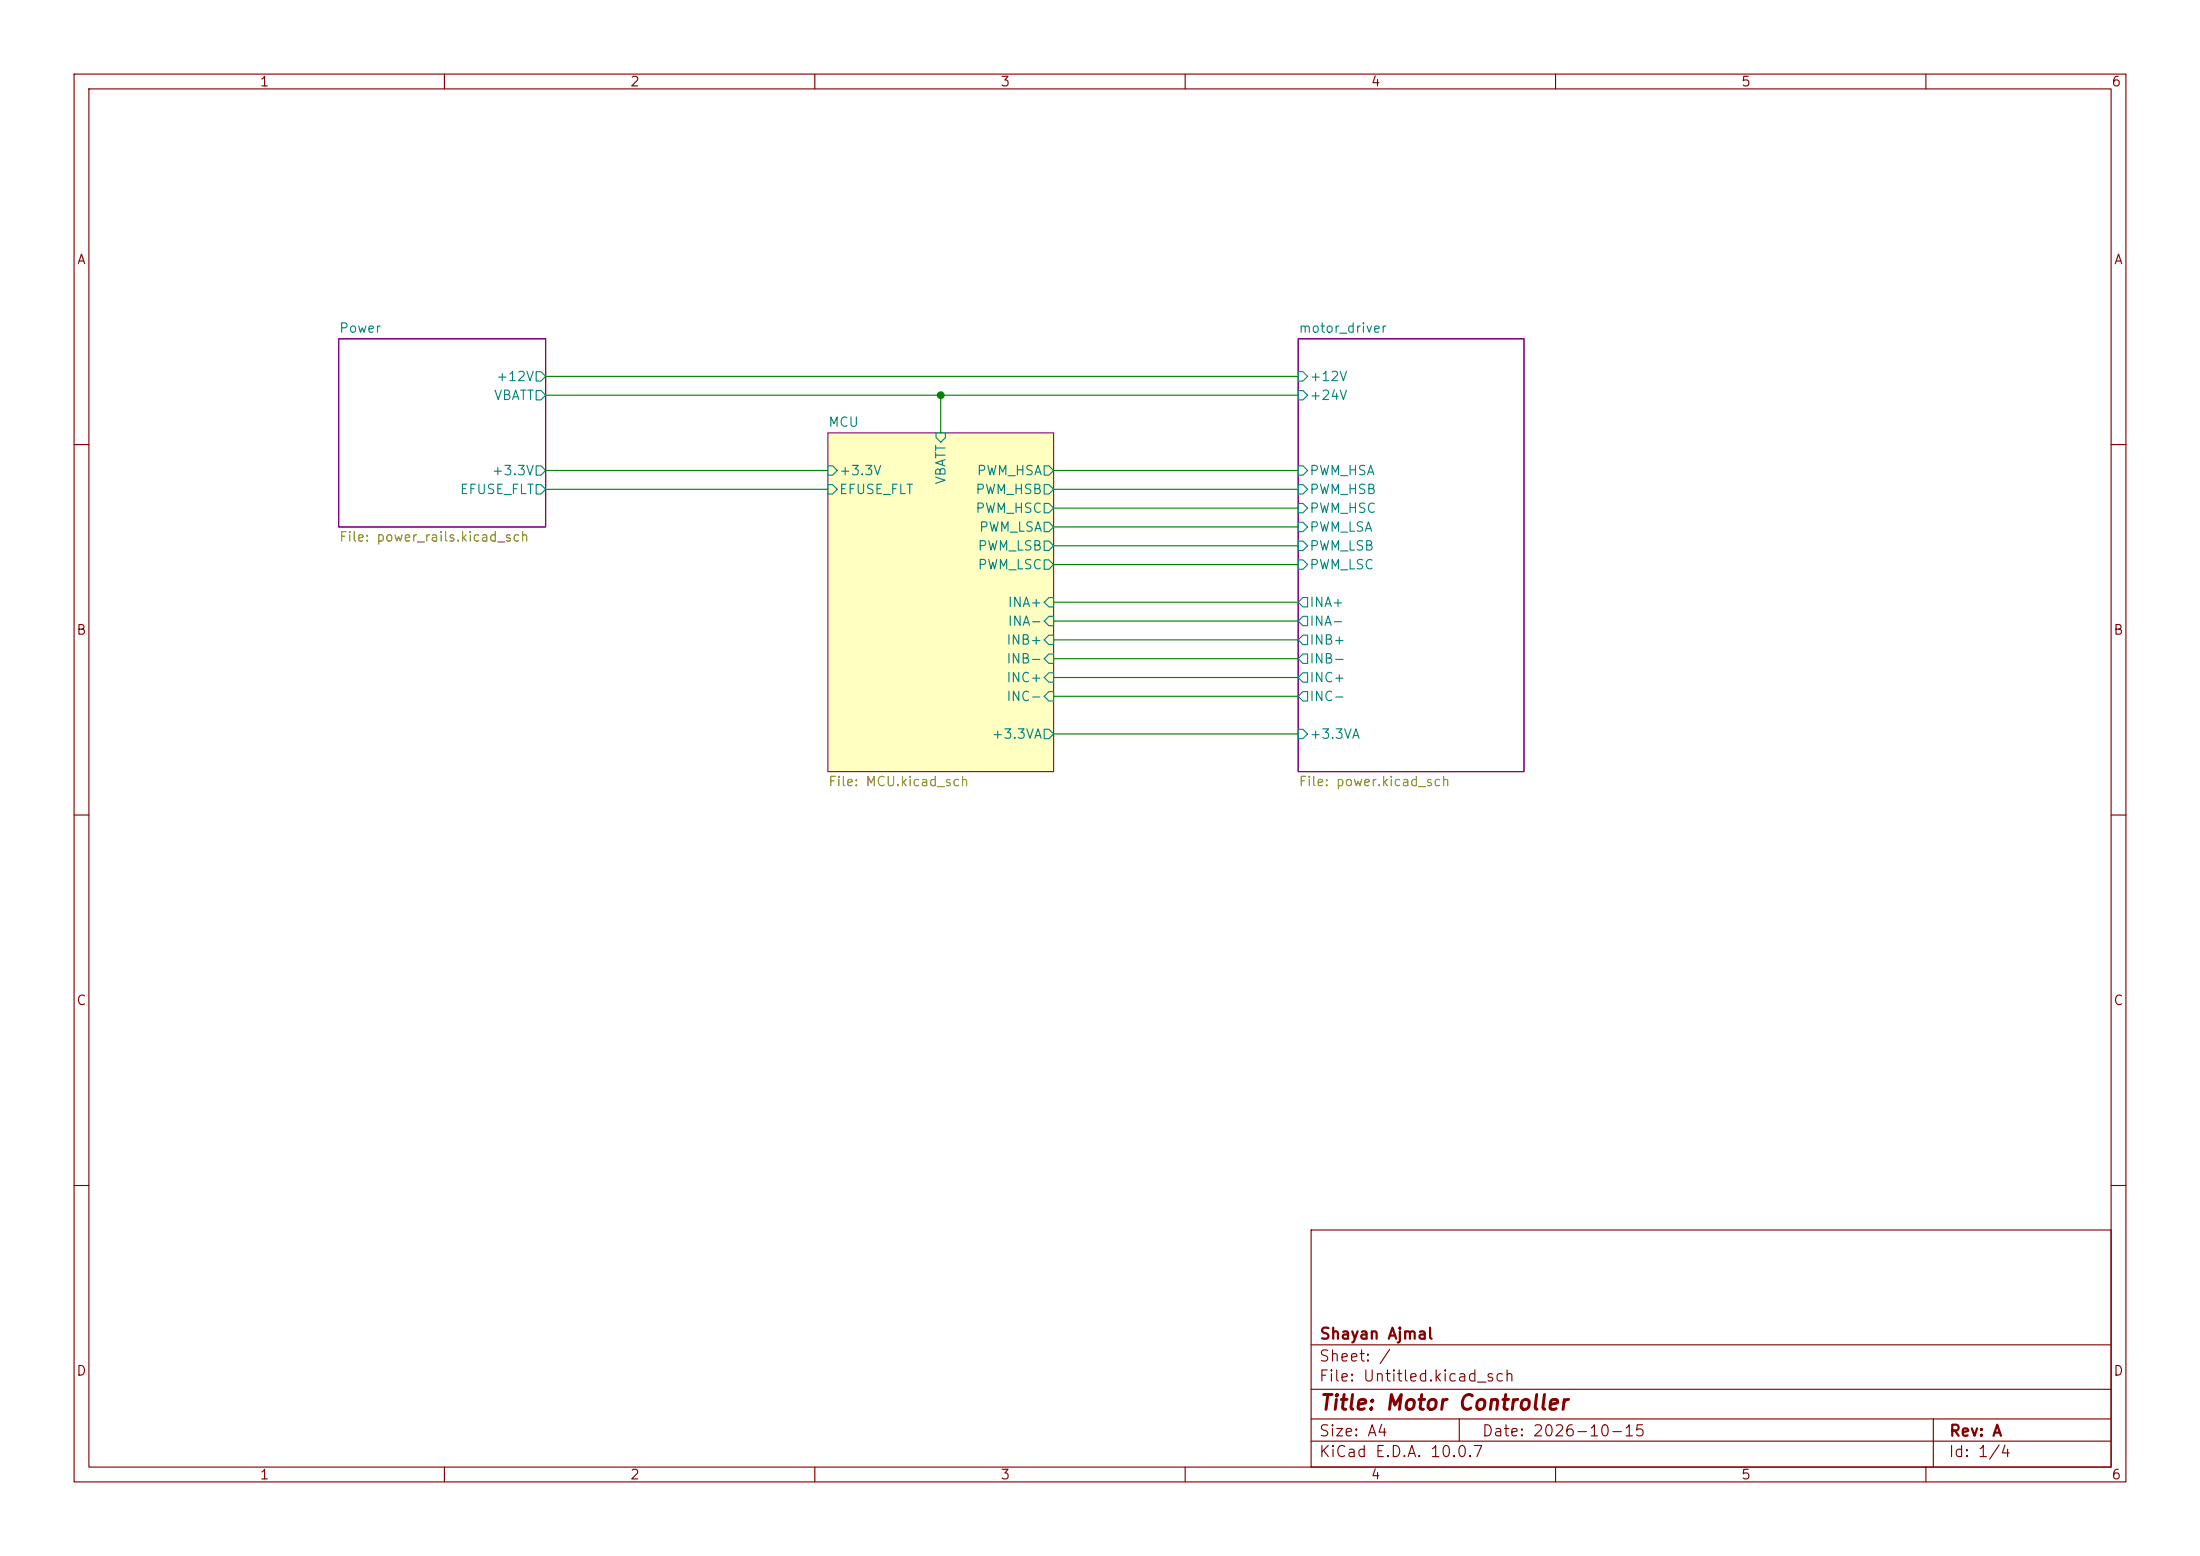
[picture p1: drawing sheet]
<svg xmlns="http://www.w3.org/2000/svg" width="297mm" height="210mm" viewBox="0 0 297 210" stroke-linecap="round" stroke-linejoin="round" font-family="sans-serif">
<g fill="none" stroke="#840000" stroke-width=".15">
<path d="M10 10h277v190h-277zM12 12h273v186h-273zM60 10v2M110 10v2M160 10v2M210 10v2M260 10v2M10 60h2M285 60h2M10 110h2M285 110h2M10 160h2"/>
<path d="M177 166h108v32h-108zM285 160h2M60 198v2M110 198v2M160 198v2M177 194.5h108M177 191.5h108M177 187.5h108M177 181.5h108M197 191.5v3M210 198v2M260 198v2"/>
<path d="M261 191.5v6.5"/>
</g>
<path d="M45.7 45.7h28v25.4h-28zM111.8 58.4h30.4v45.7h-30.4zM175.3 45.7h30.4v58.4h-30.4z" fill="none" stroke="#840084" stroke-width=".15"/>
<path d="M111.8 58.4h30.4v45.7h-30.4z" fill="#ffffc2" stroke="#ffffc2" stroke-width=".14"/>
<g fill="none" stroke="#008484" stroke-width=".15">
<path d="M72.4 50.2h.6l.7 .6-.7 .6h-.6zM72.4 52.7h.6l.7 .6-.7 .7h-.6zM126.4 58.4h1.2v.7l-.6 .6-.6-.6zM175.3 50.2h.6l.6 .6-.6 .6h-.6zM175.3 52.7h.6l.6 .6-.6 .7h-.6zM72.4 62.9h.6l.7 .6-.7 .6h-.6zM72.4 65.4h.6l.7 .6-.7 .7h-.6zM111.8 62.9h.6l.6 .6-.6 .6h-.6zM111.8 65.4h.6l.6 .6-.6 .7h-.6zM141 62.9h.6l.6 .6-.6 .6h-.6zM141 65.4h.6l.6 .6-.6 .7h-.6zM141 67.9h.6l.6 .7-.6 .6h-.6z"/>
<path d="M141 70.5h.6l.6 .6-.6 .7h-.6zM141 73h.6l.6 .7-.6 .6h-.6zM141 75.6h.6l.6 .6-.6 .6h-.6zM175.3 62.9h.6l.6 .6-.6 .6h-.6zM175.3 65.4h.6l.6 .6-.6 .7h-.6zM175.3 67.9h.6l.6 .7-.6 .6h-.6zM175.3 70.5h.6l.6 .6-.6 .7h-.6zM175.3 73h.6l.6 .7-.6 .6h-.6zM175.3 75.6h.6l.6 .6-.6 .6h-.6zM141 98.4h.6l.6 .7-.6 .6h-.6zM141.6 80.6h.6v1.3h-.6l-.6-.6zM141.6 83.2h.6v1.3h-.6l-.6-.7z"/>
<path d="M141.6 85.7h.6v1.3h-.6l-.6-.6zM141.6 88.3h.6v1.2h-.6l-.6-.6zM141.6 90.8h.6v1.3h-.6l-.6-.7zM141.6 93.3h.6v1.3h-.6l-.6-.6zM175.3 81.3l.6-.7h.6v1.3h-.6zM175.3 83.8l.6-.6h.6v1.3h-.6zM175.3 94l.6-.7h.6v1.3h-.6zM175.3 98.4h.6l.6 .7-.6 .6h-.6zM175.9 85.7h.6v1.3h-.6l-.6-.6zM175.9 88.3h.6v1.2h-.6l-.6-.6zM175.9 90.8h.6v1.3h-.6l-.6-.7z"/>
</g>
<g fill="none" stroke="#008400" stroke-width=".15">
<path d="M73.7 50.8h101.6M73.7 53.3h101.6M127 53.3v5.1M73.7 66h38.1M73.7 63.5h38.1M142.2 73.7h33.1M142.2 68.6h33.1M142.2 71.1h33.1M142.2 76.2h33.1M142.2 66h33.1M142.2 63.5h33.1M142.2 86.4h33.1"/>
<path d="M142.2 88.9h33.1M142.2 94h33.1M142.2 83.8h33.1M142.2 91.4h33.1M142.2 99.1h33.1M142.2 81.3h33.1"/>
</g>
<circle cx="127" cy="53.3" r=".46" fill="#008400" stroke="#008400" stroke-width=".14"/>
<text font-size="2" fill="#840000" x="178" y="190.8">Title: Motor Controller</text>
<g font-size="1.5" fill="#840000">
<text x="178" y="184.1">Sheet: /</text>
<text x="178" y="181.1">Shayan Ajmal</text>
<text x="178" y="186.8">File: Untitled.kicad_sch</text>
<text x="178" y="197">KiCad E.D.A. 10.0.7</text>
<text x="178" y="194.2">Size: A4</text>
<text x="200" y="194.2">Date: 2026-10-15</text>
<text x="263" y="197">Id: 1/4</text>
<text x="263" y="194.2">Rev: A</text>
</g>
<g font-size="1.3" fill="#840000">
<text x="35" y="12">1</text>
<text x="85" y="12">2</text>
<text x="135" y="12">3</text>
<text x="185" y="12">4</text>
<text x="235" y="12">5</text>
<text x="285" y="12">6</text>
<text x="10.3" y="36">A</text>
<text x="285.3" y="36">A</text>
<text x="10.2" y="86">B</text>
<text x="285.2" y="86">B</text>
<text x="10.2" y="136">C</text>
<text x="285.2" y="136">C</text>
<text x="10.2" y="186">D</text>
<text x="285.2" y="186">D</text>
<text x="35" y="200">1</text>
<text x="85" y="200">2</text>
<text x="135" y="200">3</text>
<text x="185" y="200">4</text>
<text x="235" y="200">5</text>
<text x="285" y="200">6</text>
</g>
<g font-size="1.3" fill="#008484">
<text x="45.7" y="45.2">Power</text>
<text x="175.2" y="45.2">motor_driver</text>
<text x="66.9" y="51.8">+12V</text>
<text x="176.7" y="51.8">+12V</text>
<text x="66.6" y="54.3">VBATT</text>
<text x="111.7" y="57.9">MCU</text>
<text x="176.7" y="54.3">+24V</text>
<text x="66.3" y="64.5">+3.3V</text>
<text x="113.2" y="64.5">+3.3V</text>
<text x="128" y="65.5" transform="rotate(-90 128 65.5)">VBATT</text>
<text x="131.8" y="64.5">PWM_HSA</text>
<text x="176.7" y="64.5">PWM_HSA</text>
<text x="62" y="67">EFUSE_FLT</text>
<text x="113.2" y="67">EFUSE_FLT</text>
<text x="131.6" y="67">PWM_HSB</text>
<text x="131.6" y="69.5">PWM_HSC</text>
<text x="176.7" y="67">PWM_HSB</text>
<text x="176.7" y="69.5">PWM_HSC</text>
<text x="131.9" y="74.6">PWM_LSB</text>
<text x="131.9" y="77.2">PWM_LSC</text>
<text x="132.1" y="72.1">PWM_LSA</text>
<text x="176.7" y="72.1">PWM_LSA</text>
<text x="176.7" y="74.6">PWM_LSB</text>
<text x="176.7" y="77.2">PWM_LSC</text>
<text x="136" y="82.2">INA+</text>
<text x="176.7" y="82.2">INA+</text>
<text x="135.8" y="87.3">INB+</text>
<text x="135.8" y="89.9">INB-</text>
<text x="136" y="84.8">INA-</text>
<text x="176.7" y="84.8">INA-</text>
<text x="176.7" y="87.3">INB+</text>
<text x="176.7" y="89.9">INB-</text>
<text x="135.8" y="92.4">INC+</text>
<text x="135.8" y="94.9">INC-</text>
<text x="176.7" y="92.4">INC+</text>
<text x="176.7" y="94.9">INC-</text>
<text x="133.8" y="100">+3.3VA</text>
<text x="176.7" y="100">+3.3VA</text>
</g>
<g font-size="1.3" fill="#848400">
<text x="45.7" y="73.4">File: power_rails.kicad_sch</text>
<text x="111.7" y="106.4">File: MCU.kicad_sch</text>
<text x="175.2" y="106.4">File: power.kicad_sch</text>
</g>
</svg>
